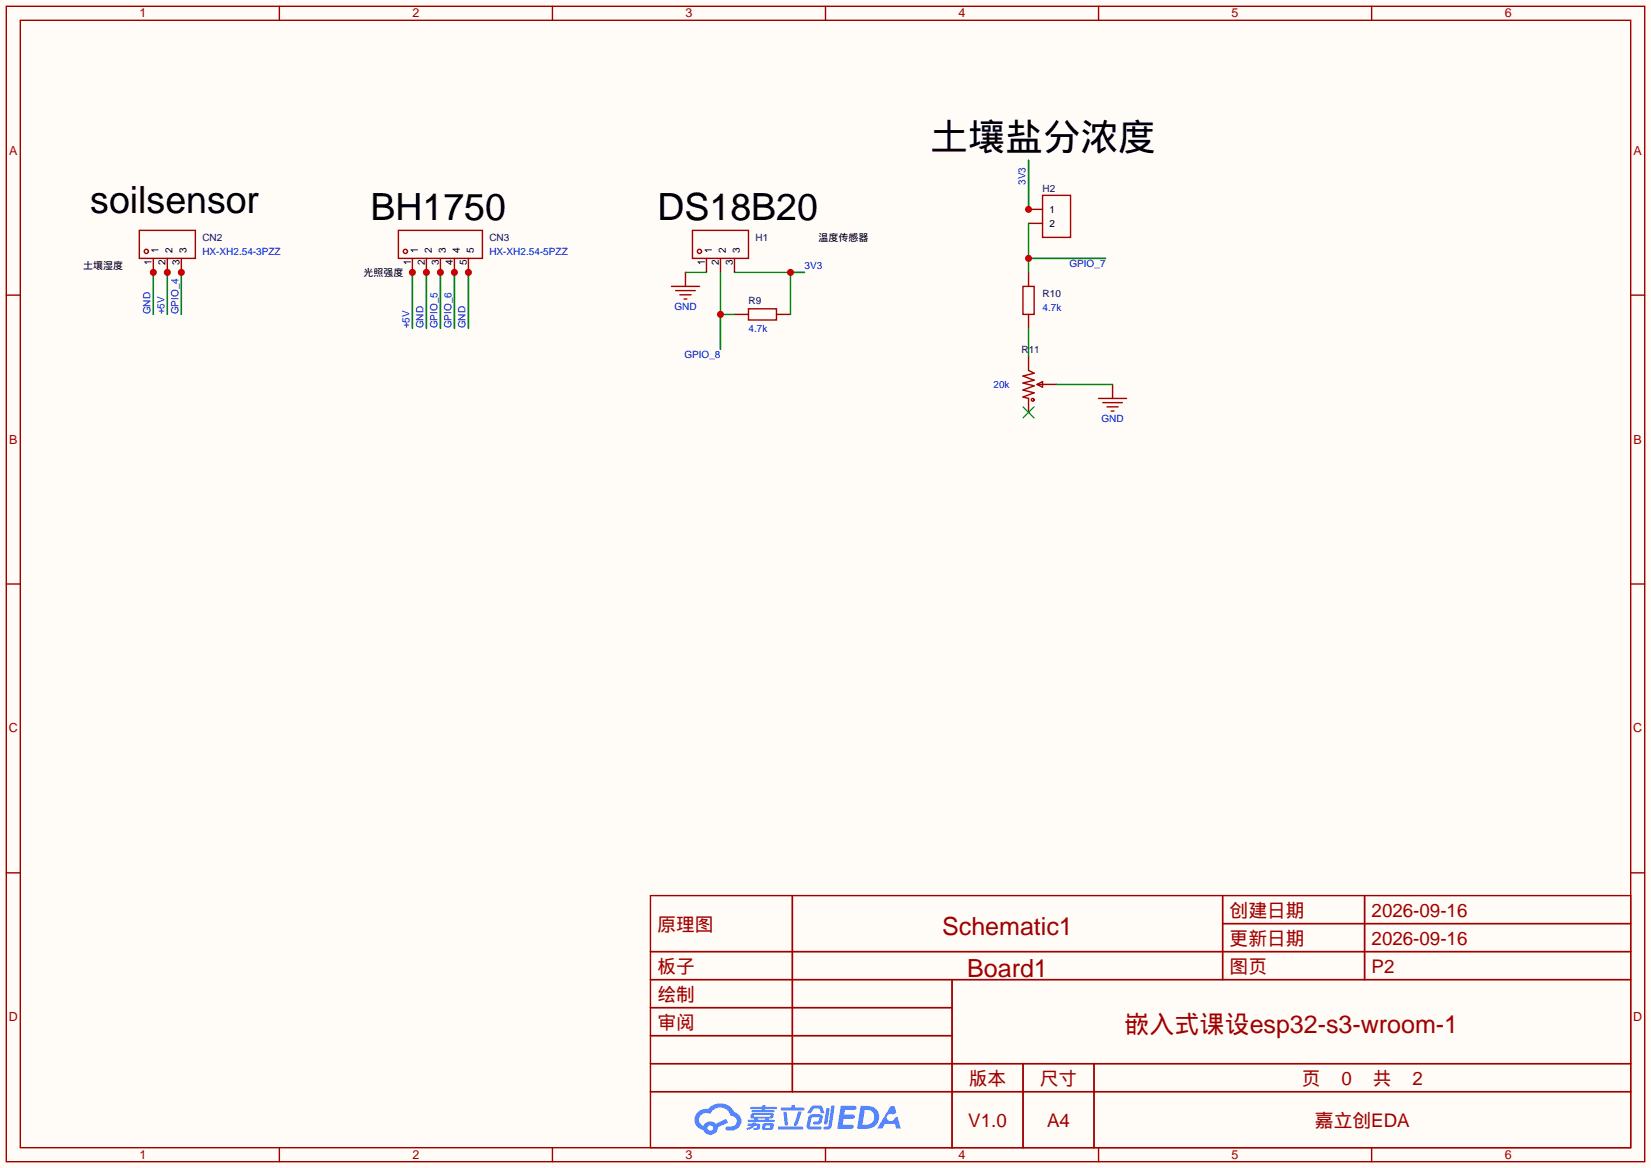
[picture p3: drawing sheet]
<svg xmlns="http://www.w3.org/2000/svg" width="299mm" height="212mm" viewBox="0 0 299 212" stroke-linecap="round" stroke-linejoin="round" font-family="sans-serif">
<path d="M0 0h299.5v211.8h-299.5z" fill="#fffcf7"/>
<g fill="none" stroke="#a10000" stroke-width=".25">
<path d="M1.1 1.1h297.2v209.6h-297.2zM3.7 3.7h292.1v204.5h-292.1zM50.7 1.1v2.6M100.2 1.1v2.6M149.7 1.1v2.6M199.3 1.1v2.6M248.8 1.1v2.6M1.1 53.5h2.6M295.8 53.5h2.5M1.1 105.9h2.6M295.8 105.9h2.5M1.1 158.3h2.6"/>
<path d="M295.8 158.3h2.5M50.7 208.2v2.5M100.2 208.2v2.5M149.7 208.2v2.5M199.3 208.2v2.5M248.8 208.2v2.5"/>
</g>
<g fill="#5487ff">
<path d="M152.5 200.6h1.6a1.34 1.34 0 0 1 1.2 .1 .37 .37 0 0 1-.3 .6h-1.7l-.2 .9h1.6a.37 .37 0 0 1 .4 .4 .37 .37 0 0 1-.4 .3h-1.7l-.2 1.1h.8a1.26 1.26 0 0 1 1.2 .2 .36 .36 0 0 1-.3 .5h-2.6z"/>
<path d="M161.5 200.6h.8l.3 1.2-.6 .3a.72 .72 0 0 0-1.1 .2 .72 .72 0 0 0 .3 1 .72 .72 0 0 0 1-.3l.1-.2 .5-.3 .6 2.2h-.8l-.3-.9h-1.8l-.5 .9h-.9z"/>
<path d="M149.9 201h.6l-.4 2.7a.31 .31 0 0 1-.3 .2 .31 .31 0 0 1-.3-.2z"/>
<path d="M150.8 200.5h.6l-.5 3.7a.97 .97 0 0 1-1.5 .5l.1-.3 .6-.1 .2-.1z"/>
<path d="M147.1 200.8l.5-.3h1.3l.3 .5 .3 .8-.1 .1h-.5l-.3-.8-.8-.1-.2 .1-.6 .8h-.5v-.2z"/>
<path d="M146.8 202.4l.4-.3h1.5a.69 .69 0 0 1 .5 .4 .69 .69 0 0 1-.1 .7 .74 .74 0 0 1-.8 .7h-.6a.27 .27 0 0 1-.2-.3 .27 .27 0 0 1 .3-.2h.6l.2-.8-1.4 .1-.3 1.6h1.9a.28 .28 0 0 1 .2 .3 .28 .28 0 0 1-.3 .3h-1.9l-.4-.3-.1-.4z"/>
<path d="M141.1 204.3h4.3a.28 .28 0 0 1 .3 .3 .28 .28 0 0 1-.3 .3h-4.2l-.1-.1z"/>
<path d="M144.8 201.6h.6l-.8 2.5a.3 .3 0 0 1-.4 .1 .3 .3 0 0 1-.2-.2z"/>
<path d="M142.1 201.6h.6l.2 2.3-.2 .3-.4-.2z"/>
<path d="M141.7 200.9h1.8l.2-.5h.5l-.1 .5h1.5a.27 .27 0 0 1 .3 .3 .27 .27 0 0 1-.3 .2h-3.8l-.2-.1z"/>
<path d="M135.7 203.8h.8v-.2h.6l-.1 .2h.8a.7 .7 0 0 1-.5 1.1h-.6v-.3l.6-.1v-.3h-.4a2.13 2.13 0 0 1-1.3 .7l-.2-.3 .8-.4h-.6z"/>
<path d="M136.1 200.7h2.1l.1-.2h.6l-.1 .2h1.9l.2 .3-.2 .2h-1.9l-.1 .2h1.6l.2 .2-.2 .1h-3.9l-.1-.3h1.8v-.2h-1.9l-.1-.2z"/>
<path d="M156.1 200.6l-.6 4.1h1.4a2.14 2.14 0 0 0 2.6-2.1 2.14 2.14 0 0 0-2.7-2zM156.8 201.3a1.37 1.37 0 0 1 1.8 1.2 1.37 1.37 0 0 1-1.5 1.5h-.7z"/>
<path d="M136.3 202.1a.47 .47 0 0 0-.2 .6 .47 .47 0 0 0 .6 .2l.1 .2h-1.1l-.1 .3 4.7 .1 .2-.2-.1-.2h-1l.1-.2a.6 .6 0 0 0 .7-.2 .6 .6 0 0 0 0-.8h-3.5zM136.8 202.2h2.8l.1 .1-.1 .3h-2.8zM137.4 202.9h1.4l-.1 .2h-1.2z"/>
<path d="M138.4 203.9a.9 .9 0 0 0-.1 1 2.48 2.48 0 0 0 1.9-.1 .84 .84 0 0 0 0-1l-1.4-.1zM138.9 204.1h.7l.1 .3-.2 .2-.7-.1z"/>
<path d="M126.6 201.7a1.91 1.91 0 0 0-.5 1.9 1.91 1.91 0 0 0 1.5 1.4 1.35 1.35 0 0 0 1.5 .8 1.35 1.35 0 0 0 1.1-1.3l1.9-.9-.4-.7-1.8 .9a1.41 1.41 0 0 0-2.3 .4 1.25 1.25 0 0 1-.6-1.8 1.25 1.25 0 0 1 1.8-.4 1.97 1.97 0 0 1 2-1.1 1.97 1.97 0 0 1 1.8 1.5 .96 .96 0 0 1 1 .9 .96 .96 0 0 1-.9 1h-.6a.39 .39 0 0 0-.5 .3 .39 .39 0 0 0 .4 .4 1.87 1.87 0 0 0 1.9-.5 1.87 1.87 0 0 0 .4-2l-.7-.6-.4-.2a2.86 2.86 0 0 0-4.8-.6h-.3a2.27 2.27 0 0 0-1.5 .6zM128.4 204.6a.5 .5 0 0 1 1 0 .5 .5 0 0 1-1 0z"/>
</g>
<g fill="none" stroke="#a10000" stroke-width=".25">
<path d="M189.1 35.4h5.1v7.7h-5.1zM25.3 41.8h10.1v5.1h-10.1zM72.3 41.8h15.2v5.1h-15.2zM121.8 51.9h5.1M122.6 52.7h3.5M123.3 53.5h2M124.1 54.2h.5M125.6 41.8h10.2v5.1h-10.2zM135.8 56h5v2h-5zM185.5 51.9h2.1v5.1h-2.1zM186.6 67.2l1 .5-2.1 .5 2.1 .8-2.1 .5 2.1 .5-2.1 .7 2.1 .5-2.1 .8 1.1 .3M188.1 69.7l1-.5v1z"/>
<path d="M188.1 69.7h1M199.3 72.3h5M200 73h3.6M200.8 73.8h2M201.5 74.5h.6M118 172.6h177.8M118 162.4h177.8v45.8h-177.8zM118 177.7h177.8M143.7 162.4v35.6M172.7 177.7v30.5M221.8 162.4v15.3M221.8 167.5h74"/>
<path d="M247.5 162.4v15.3M118 182.8h54.7M118 192.9h177.8M118 187.8h54.7M118 198h177.8M185.6 192.9v15.3M198.4 192.9v15.3"/>
<circle cx="26.5" cy="45.6" r=".38"/>
<circle cx="73.5" cy="45.6" r=".38"/>
<circle cx="126.9" cy="45.6" r=".38"/>
<circle cx="187.3" cy="72.5" r=".25"/>
</g>
<g fill="none" stroke="#870000" stroke-width=".25">
<path d="M186.6 38h2.5M27.8 46.9v2.5M30.4 46.9v2.5M32.9 46.9v2.5M74.8 46.9v2.5M77.3 46.9v2.5M79.9 46.9v2.5M82.4 46.9v2.5M85 46.9v2.5M124.3 49.4v2.5M128.1 46.9v2.5M130.7 46.9v2.5"/>
<path d="M133.2 46.9v2.5M133.2 57h2.6M140.8 57h2.6M186.6 49.4v2.5M186.6 57v2.6M186.6 40.5h2.5M186.6 64.6v2.6M186.6 72.3v2.5M189.1 69.7h2.5M201.8 69.7v2.6"/>
</g>
<path d="M185.5 73.8l2.1 2M187.6 73.8l-2.1 2" fill="none" stroke="#3c3" stroke-width=".25"/>
<path d="M32.9 49.4v7.6M124.3 49.4h3.8M186.6 59.6v5M191.6 69.7h10.2" fill="none" stroke="#008700" stroke-width=".25"/>
<circle cx="32.9" cy="49.4" r=".63" fill="#c00"/>
<path d="M30.4 49.4v7.6" fill="none" stroke="#008700" stroke-width=".25"/>
<circle cx="30.4" cy="49.4" r=".63" fill="#c00"/>
<path d="M27.8 49.4v7.6" fill="none" stroke="#008700" stroke-width=".25"/>
<circle cx="27.8" cy="49.4" r=".63" fill="#c00"/>
<path d="M82.4 49.4v10.2" fill="none" stroke="#008700" stroke-width=".25"/>
<circle cx="82.4" cy="49.4" r=".63" fill="#c00"/>
<path d="M79.9 49.4v10.2" fill="none" stroke="#008700" stroke-width=".25"/>
<circle cx="79.9" cy="49.4" r=".63" fill="#c00"/>
<path d="M77.3 49.4v10.2" fill="none" stroke="#008700" stroke-width=".25"/>
<circle cx="77.3" cy="49.4" r=".63" fill="#c00"/>
<path d="M74.8 49.4v10.2" fill="none" stroke="#008700" stroke-width=".25"/>
<circle cx="74.8" cy="49.4" r=".63" fill="#c00"/>
<path d="M133.2 49.4h12.7M143.4 49.4v7.6" fill="none" stroke="#008700" stroke-width=".25"/>
<circle cx="143.4" cy="49.4" r=".63" fill="#c00"/>
<path d="M130.7 49.4v14M130.7 57h2.5" fill="none" stroke="#008700" stroke-width=".25"/>
<circle cx="130.7" cy="57" r=".63" fill="#c00"/>
<path d="M85 49.4v10.2" fill="none" stroke="#008700" stroke-width=".25"/>
<circle cx="85" cy="49.4" r=".63" fill="#c00"/>
<path d="M186.6 40.5v8.9M186.6 46.9h13.9" fill="none" stroke="#008700" stroke-width=".25"/>
<circle cx="186.6" cy="46.9" r=".63" fill="#c00"/>
<path d="M186.6 29.1v8.9" fill="none" stroke="#008700" stroke-width=".25"/>
<circle cx="186.6" cy="38" r=".63" fill="#c00"/>
<g font-size="6.8">
<text x="168.8" y="27.3">土壤盐分浓度</text>
<text x="16.4" y="38.7">soilsensor</text>
<text x="67.2" y="40">BH1750</text>
<text x="119.3" y="40">DS18B20</text>
</g>
<g font-size="4.5" fill="#a00000">
<text x="170.9" y="169.5">Schematic1</text>
<text x="175.4" y="177.1">Board1</text>
<text x="204" y="187.3">嵌入式课设esp32-s3-wroom-1</text>
</g>
<g font-size="3.4" fill="#a00000">
<text x="223" y="166.3">创建日期</text>
<text x="248.8" y="166.3">2026-09-16</text>
<text x="119.3" y="168.9">原理图</text>
<text x="223" y="171.4">更新日期</text>
<text x="248.8" y="171.4">2026-09-16</text>
<text x="119.3" y="176.5">板子</text>
<text x="223" y="176.5">图页</text>
<text x="248.8" y="176.5">P2</text>
<text x="119.3" y="181.6">绘制</text>
<text x="119.3" y="186.7">审阅</text>
<text x="175.7" y="196.8">版本</text>
<text x="188.6" y="196.8">尺寸</text>
<text x="236.1" y="196.8">页</text>
<text x="243.3" y="196.8">0</text>
<text x="249" y="196.8">共</text>
<text x="256.2" y="196.8">2</text>
<text x="175.6" y="204.4">V1.0</text>
<text x="189.9" y="204.4">A4</text>
<text x="238.5" y="204.4">嘉立创EDA</text>
</g>
<g font-size="2.3" fill="#a00000">
<text x="25.3" y="3.1">1</text>
<text x="74.8" y="3.1">2</text>
<text x="124.3" y="3.1">3</text>
<text x="173.9" y="3.1">4</text>
<text x="223.4" y="3.1">5</text>
<text x="272.9" y="3.1">6</text>
<text x="1.7" y="28.1">A</text>
<text x="296.3" y="28.1">A</text>
<text x="1.7" y="80.5">B</text>
<text x="296.3" y="80.5">B</text>
<text x="1.6" y="132.8">C</text>
<text x="296.2" y="132.8">C</text>
<text x="1.6" y="185.2">D</text>
<text x="296.2" y="185.2">D</text>
<text x="25.3" y="210.1">1</text>
<text x="74.8" y="210.1">2</text>
<text x="124.3" y="210.1">3</text>
<text x="173.9" y="210.1">4</text>
<text x="223.4" y="210.1">5</text>
<text x="272.9" y="210.1">6</text>
</g>
<g font-size="1.8" fill="#00f">
<text x="186" y="33.5" transform="rotate(-90 186 33.5)">3V3</text>
<text x="36.7" y="46.3">HX-XH2.54-3PZZ</text>
<text x="88.8" y="46.3">HX-XH2.54-5PZZ</text>
<text x="145.9" y="48.9">3V3</text>
<text x="194" y="48.4">GPIO_7</text>
<text x="27.3" y="57" transform="rotate(-90 27.3 57)">GND</text>
<text x="29.8" y="57" transform="rotate(-90 29.8 57)">+5V</text>
<text x="32.3" y="57" transform="rotate(-90 32.3 57)">GPIO_4</text>
<text x="74.3" y="59.6" transform="rotate(-90 74.3 59.6)">+5V</text>
<text x="76.8" y="59.6" transform="rotate(-90 76.8 59.6)">GND</text>
<text x="79.3" y="59.6" transform="rotate(-90 79.3 59.6)">GPIO_5</text>
<text x="81.9" y="59.6" transform="rotate(-90 81.9 59.6)">GPIO_6</text>
<text x="84.4" y="59.6" transform="rotate(-90 84.4 59.6)">GND</text>
<text x="122.3" y="56.2">GND</text>
<text x="189.1" y="56.5">4.7k</text>
<text x="124.1" y="64.9">GPIO_8</text>
<text x="135.8" y="60.3">4.7k</text>
<text x="180.2" y="70.4">20k</text>
<text x="199.8" y="76.5">GND</text>
</g>
<g font-size="1.8" fill="#000080">
<text x="189.1" y="34.9">H2</text>
<text x="36.7" y="43.8">CN2</text>
<text x="88.8" y="43.8">CN3</text>
<text x="137" y="43.8">H1</text>
<text x="189.1" y="53.9">R10</text>
<text x="135.8" y="55.2">R9</text>
<text x="185.3" y="64.1">R11</text>
</g>
<g font-size="1.8">
<text x="190.4" y="38.7">1</text>
<text x="190.4" y="41.2">2</text>
<text x="27.5" y="48" transform="rotate(-90 27.5 48)">1</text>
<text x="28.8" y="45.9" transform="rotate(-90 28.8 45.9)">1</text>
<text x="30" y="48" transform="rotate(-90 30 48)">2</text>
<text x="31.3" y="45.9" transform="rotate(-90 31.3 45.9)">2</text>
<text x="32.6" y="48" transform="rotate(-90 32.6 48)">3</text>
<text x="33.9" y="45.9" transform="rotate(-90 33.9 45.9)">3</text>
<text x="74.5" y="48" transform="rotate(-90 74.5 48)">1</text>
<text x="75.8" y="45.9" transform="rotate(-90 75.8 45.9)">1</text>
<text x="77" y="48" transform="rotate(-90 77 48)">2</text>
<text x="78.3" y="45.9" transform="rotate(-90 78.3 45.9)">2</text>
<text x="79.6" y="48" transform="rotate(-90 79.6 48)">3</text>
<text x="80.8" y="45.9" transform="rotate(-90 80.8 45.9)">3</text>
<text x="82.1" y="48" transform="rotate(-90 82.1 48)">4</text>
<text x="83.4" y="45.9" transform="rotate(-90 83.4 45.9)">4</text>
<text x="84.7" y="48" transform="rotate(-90 84.7 48)">5</text>
<text x="85.9" y="45.9" transform="rotate(-90 85.9 45.9)">5</text>
<text x="127.8" y="48" transform="rotate(-90 127.8 48)">1</text>
<text x="129.1" y="45.9" transform="rotate(-90 129.1 45.9)">1</text>
<text x="130.4" y="48" transform="rotate(-90 130.4 48)">2</text>
<text x="131.6" y="45.9" transform="rotate(-90 131.6 45.9)">2</text>
<text x="132.9" y="48" transform="rotate(-90 132.9 48)">3</text>
<text x="134.2" y="45.9" transform="rotate(-90 134.2 45.9)">3</text>
<text x="148.5" y="43.8">温度传感器</text>
<text x="15.1" y="48.9">土壤湿度</text>
<text x="65.9" y="50.1">光照强度</text>
</g>
</svg>
